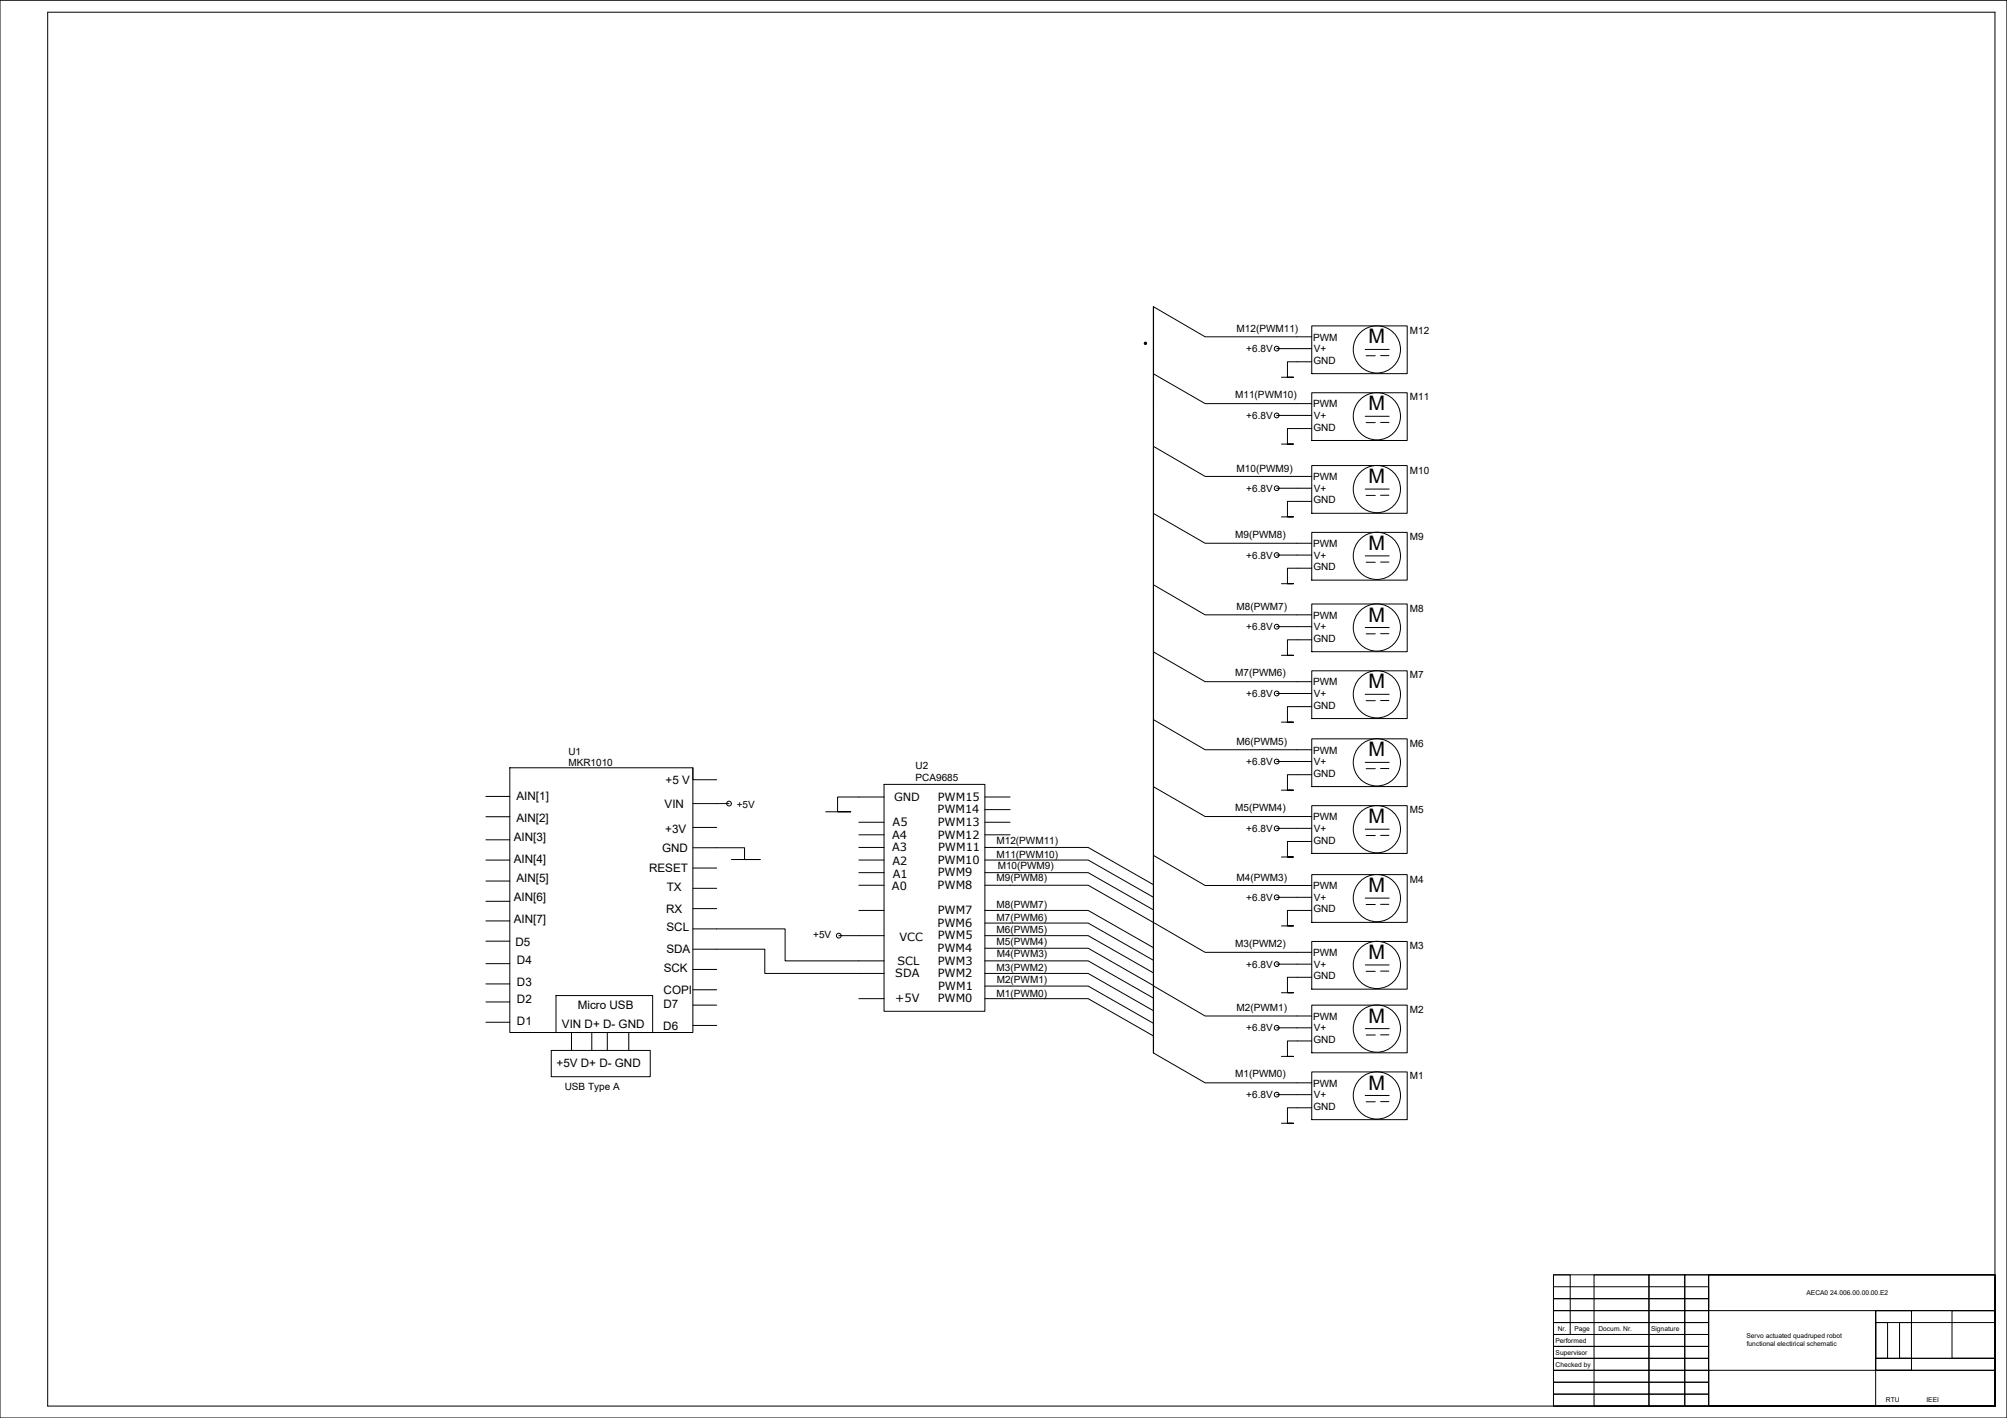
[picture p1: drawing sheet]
<svg xmlns="http://www.w3.org/2000/svg" width="841mm" height="594mm" viewBox="0 0 841 594" stroke-linecap="round" stroke-linejoin="round" font-family="sans-serif">
<!-- layer: 0 -->
<g fill="none" stroke="#000" stroke-width=".42">
<path d="M0 .1h841v594h-841zM20 5.1h816v584h-816zM483.3 128.5l21.7 12.6h44.7M549.7 136.5h40v20h-40zM479.9 143.8l.2 .1zM483.3 156.6l21.7 12.5h44.7M535 146.1h14.7M549.7 151.6h-10.2v6.4h2.5h-5M572.1 146.4h10M572.5 149h3.8M578.5 149h3.5M535 174h14.7"/>
<path d="M549.7 164.5h40v20h-40zM549.7 179.5h-10.2v6.5h2.5h-5M572.1 174.4h10M572.5 177.1h3.8M578.5 177h3.5M483.3 187l21.7 12.6h44.7M549.7 195h40v20h-40zM483.3 215.1l21.7 12.5h44.7M535 204.5h14.7M549.7 210.1h-10.2v6.4h2.5h-5M572.1 204.9h10M572.5 207.6h3.8"/>
<path d="M578.5 207.5h3.5M535 232.6h14.7M549.7 223h40v20h-40zM549.7 238.1h-10.2v6.5h2.5h-5M572.1 232.9h10M572.5 235.6h3.8M578.5 235.5h3.5M483.3 245l21.7 12.6h44.7M549.7 253h40v20h-40zM483.3 273.1l21.7 12.5h44.7M535 262.5h14.7M549.7 268h-10.2v6.5h2.5h-5"/>
<path d="M572.1 262.9h10M572.5 265.5h3.8M578.5 265.5h3.5M535 290.5h14.7M549.7 281h40v20h-40zM549.7 296.1h-10.2v6.4h2.5h-5M572.1 290.9h10M572.5 293.6h3.8M578.5 293.5h3.5M483.3 301.5l21.7 12.6h44.7M535 319h14.7M549.7 309.5h40v20h-40z"/>
<path d="M572.1 319.4h10M203.6 333.7h10M213.6 321.7h76.7v110.9h-76.7zM290.3 321.7v5h10M290.3 336.7h15.2M370.5 328.6h42.2v95.1h-42.2zM370.5 333.9h-19.5v6.2h5.5h-10.5M412.7 333.9h10.6M412.7 339.2h10.6M483.3 329.6l21.7 12.5h44.7M549.7 337.5h40v20h-40zM549.7 324.6h-10.2v6.4h2.5h-5"/>
<path d="M572.5 322h3.8M578.5 322h3.5M203.6 342.2h10M203.6 351.8h10M290.3 355.2h21.7v4.9h6.5h-12M290.3 346.7h10M359.9 355h10.6M359.9 349.8h10.6M359.9 344.5h10.6M412.7 355h43.3l27.3 15.6M412.7 349.8h10.6M412.7 344.5h10.6"/>
<path d="M483.3 358.4l21.7 12.6h44.7M535 347h14.7M549.7 352.5h-10.2v6.5h2.5h-5M572.1 347.4h10M572.5 350h3.8M578.5 350h3.5M203.6 360.3h10M203.6 377.6h10M203.6 369.1h10M290.3 363.7h10M290.3 372.2h10M359.9 370.9h10.6"/>
<path d="M359.9 365.6h10.6M359.9 360.3h10.6M412.7 370.9h43.3l49 28.1h44.7M412.7 365.6h43.3l27.3 15.6M412.7 360.3h43.3l27.3 15.6M535 375.9h14.7M549.7 366.4h40v20h-40zM572.1 376.3h10M572.5 378.9h3.8M578.5 378.9h3.5M203.6 394.3h10M203.6 385.8h10"/>
<path d="M290.3 389.2h38.7v13.4h41.5M290.3 397.7h30.2v10.1h50M290.3 380.7h10M351.5 392h19M359.9 381.4h10.6M412.7 397.3h43.3l27.3 15.6M412.7 392h43.3l27.3 15.6M412.7 386.7h43.3l27.3 15.6M412.7 381.4h43.3l27.3 15.6M549.7 394.4h40v20h-40zM549.7 381.4h-10.2v6.5h2.5h-5M203.6 412.2h10"/>
<path d="M203.6 403.7h10M203.6 419.8h10M233 417.1h40.5v15.5h-40.5zM290.3 406.2h10M290.3 414.7h10M359.9 418.4h10.6M412.7 418.4h43.3l27.3 15.6M412.7 413.1h43.3l27.3 15.6M412.7 407.8h43.3l27.3 15.7M412.7 402.6h43.3l27.3 15.6M483.3 413l21.7 12.7h44.7M535 403.9h14.7"/>
<path d="M549.7 409.4h-10.2v6.5h2.5h-5M572.1 404.3h10M572.5 406.9h3.8M578.5 406.9h3.5M203.6 428.3h10M239.5 432.6v7.5M248 432.6v7.5M254.5 432.6v7.5M263.5 432.6v7.5M290.3 421.1h10M290.3 429.6h10M535 430.6h14.7"/>
<path d="M549.7 421.1h40v20h-40zM549.7 436.1h-10.2v6.5h2.5h-5M572.1 430.9h10M572.5 433.6h3.8M578.5 433.5h3.5M231 440.1h41.5v11h-41.5zM483.3 441.1l21.7 12.6h44.7M535 458.6h14.7M549.7 449.1h40v20h-40zM572.1 458.9h10M549.7 464.1h-10.2v6.5h2.5h-5M572.5 461.6h3.8"/>
<path d="M578.5 461.5h3.5M651 534.1h185v55v-15h-120v15h120v-55h-120v55h120h-185zM651 539.1h65v5h-65zM651 534.1h7v25h-7zM668 534.1h23v55h-23zM691 534.1h15v55h-15zM706 534.1h10v55h-10zM716 534.1h120v15h-120zM651 559.1h65v5h-65zM651 554.1h65v5h-65zM651 549.1h65v5h-65zM651 544.1h65v5h-65z"/>
<path d="M786 554.1h50v15h-50zM786 549.1h15v25h-15zM786 554.1h5v15h-5zM786 549.1h50v40h-50zM786 549.1v5M796 554.1h5v15h-5zM818 549.1h18v20h-18zM651 579.1h65v5h-65zM651 574.1h65v5h-65zM651 569.1h65v5h-65zM651 564.1h65v5h-65zM786 569.1h50v5h-50z"/>
<path d="M651 584.1h65v5h-65z"/>
<circle cx="480" cy="143.8" r=".24"/>
<circle cx="480" cy="143.8" r=".5"/>
<circle cx="535" cy="146.1" r="1"/>
<circle cx="577" cy="146.4" r="9.9"/>
<circle cx="535" cy="174" r="1"/>
<circle cx="577" cy="174.4" r="9.9"/>
<circle cx="535" cy="204.5" r="1"/>
<circle cx="577" cy="204.9" r="9.9"/>
<circle cx="535" cy="232.6" r="1"/>
<circle cx="577" cy="232.9" r="9.9"/>
<circle cx="535" cy="262.5" r="1"/>
<circle cx="577" cy="262.9" r="9.9"/>
<circle cx="535" cy="290.5" r="1"/>
<circle cx="577" cy="290.9" r="9.9"/>
<circle cx="535" cy="319" r="1"/>
<circle cx="577" cy="319.4" r="9.9"/>
<circle cx="305.5" cy="336.7" r="1"/>
<circle cx="535" cy="347" r="1"/>
<circle cx="577" cy="347.4" r="9.9"/>
<circle cx="535" cy="375.9" r="1"/>
<circle cx="577" cy="376.3" r="9.9"/>
<circle cx="351.5" cy="392" r="1"/>
<circle cx="535" cy="403.9" r="1"/>
<circle cx="577" cy="404.3" r="9.9"/>
<circle cx="535" cy="430.6" r="1"/>
<circle cx="577" cy="430.9" r="9.9"/>
<circle cx="535" cy="458.6" r="1"/>
<circle cx="577" cy="458.9" r="9.9"/>
</g>
<path d="M483.3 128.5v312.6" fill="none" stroke="#000" stroke-width=".51"/>
<g font-size="8.4">
<text x="573.4" y="143.9">M</text>
<text x="573.4" y="171.9">M</text>
<text x="573.4" y="202.4">M</text>
<text x="573.4" y="230.4">M</text>
<text x="573.4" y="260.4">M</text>
<text x="573.4" y="288.4">M</text>
<text x="573.4" y="316.9">M</text>
<text x="573.4" y="344.9">M</text>
<text x="573.4" y="373.8">M</text>
<text x="573.4" y="401.8">M</text>
<text x="573.4" y="428.4">M</text>
<text x="573.4" y="456.5">M</text>
</g>
<g font-size="4.9">
<text x="278.9" y="328.6">+5 V</text>
<text x="216.5" y="335.2">AIN[1]</text>
<text x="278.5" y="338.6">VIN</text>
<text x="216.4" y="344.5">AIN[2]</text>
<text x="215.3" y="352.2">AIN[3]</text>
<text x="278.8" y="348.8">+3V</text>
<text x="277.5" y="357.1">GND</text>
<text x="215.3" y="361.4">AIN[4]</text>
<text x="272" y="365.2">RESET</text>
<text x="216.4" y="369.6">AIN[5]</text>
<text x="215.3" y="377.4">AIN[6]</text>
<text x="279.4" y="373.2">TX</text>
<text x="279.1" y="382.4">RX</text>
<text x="215.3" y="386.6">AIN[7]</text>
<text x="279.3" y="390.2">SCL</text>
<text x="216" y="396.2">D5</text>
<text x="279.3" y="399.5">SDA</text>
<text x="216.6" y="404">D4</text>
<text x="278.2" y="407.2">SCK</text>
<text x="216.6" y="413.2">D3</text>
<text x="278.1" y="416.4">COPI</text>
<text x="216.6" y="420">D2</text>
<text x="242.1" y="422.6">Micro USB</text>
<text x="278" y="422.1">D7</text>
<text x="216.6" y="429.3">D1</text>
<text x="235.5" y="430.6">VIN D+ D- GND</text>
<text x="278" y="431.3">D6</text>
<text x="233.2" y="447.2">+5V D+ D- GND</text>
</g>
<g font-size="4.8">
<text x="374.6" y="335.4">GND</text>
<text x="393" y="335.4">PWM15</text>
<text x="392.9" y="340.7">PWM14</text>
<text x="374" y="346">A5</text>
<text x="393" y="346">PWM13</text>
<text x="373.8" y="351.4">A4</text>
<text x="392.9" y="351.3">PWM12</text>
<text x="373.8" y="356.7">A3</text>
<text x="393.1" y="356.6">PWM11</text>
<text x="374" y="362.3">A2</text>
<text x="392.9" y="361.9">PWM10</text>
<text x="374.1" y="367.7">A1</text>
<text x="392.9" y="367.1">PWM9</text>
<text x="373.8" y="372.9">A0</text>
<text x="392.9" y="372.4">PWM8</text>
<text x="392.9" y="383">PWM7</text>
<text x="392.9" y="388.3">PWM6</text>
<text x="376.9" y="394.1">VCC</text>
<text x="393" y="393.5">PWM5</text>
<text x="392.9" y="398.8">PWM4</text>
<text x="376" y="404.1">SCL</text>
<text x="393" y="404.1">PWM3</text>
<text x="375.2" y="409.4">SDA</text>
<text x="392.9" y="409.4">PWM2</text>
<text x="375.2" y="419.9">+5V</text>
<text x="392.9" y="419.9">PWM0</text>
<text x="393.1" y="414.7">PWM1</text>
</g>
<g font-size="4.2">
<text x="518.2" y="139.2">M12(PWM11)</text>
<text x="550.3" y="142.7">PWM</text>
<text x="590.8" y="140.1">M12</text>
<text x="522.2" y="147.6">+6.8V</text>
<text x="550.6" y="147.5">V+</text>
<text x="550.4" y="152.4">GND</text>
<text x="517.6" y="166.8">M11(PWM10)</text>
<text x="590.8" y="167.5">M11</text>
<text x="550.3" y="170.7">PWM</text>
<text x="522.2" y="175.5">+6.8V</text>
<text x="550.6" y="175.5">V+</text>
<text x="550.4" y="180.4">GND</text>
<text x="518.2" y="197.7">M10(PWM9)</text>
<text x="550.3" y="201.2">PWM</text>
<text x="590.8" y="198.5">M10</text>
<text x="522.2" y="206.1">+6.8V</text>
<text x="550.6" y="206">V+</text>
<text x="550.4" y="210.9">GND</text>
<text x="517.6" y="225.3">M9(PWM8)</text>
<text x="590.8" y="226.1">M9</text>
<text x="550.3" y="229.2">PWM</text>
<text x="522.2" y="234.1">+6.8V</text>
<text x="550.4" y="238.9">GND</text>
<text x="550.6" y="234">V+</text>
<text x="518.2" y="255.7">M8(PWM7)</text>
<text x="590.8" y="256.5">M8</text>
<text x="550.3" y="259.2">PWM</text>
<text x="522.2" y="264">+6.8V</text>
<text x="550.4" y="268.9">GND</text>
<text x="550.6" y="264">V+</text>
<text x="517.6" y="283.3">M7(PWM6)</text>
<text x="550.3" y="287.2">PWM</text>
<text x="590.8" y="284">M7</text>
<text x="522.2" y="292.1">+6.8V</text>
<text x="550.6" y="292">V+</text>
<text x="550.4" y="296.9">GND</text>
<text x="238.2" y="316.1">U1</text>
<text x="518.2" y="312.2">M6(PWM5)</text>
<text x="550.3" y="315.7">PWM</text>
<text x="590.8" y="313">M6</text>
<text x="238.2" y="321.1">MKR1010</text>
<text x="383.7" y="322.1">U2</text>
<text x="522.2" y="320.6">+6.8V</text>
<text x="550.6" y="320.5">V+</text>
<text x="383.7" y="327.2">PCA9685</text>
<text x="550.4" y="325.4">GND</text>
<text x="308.8" y="338.6">+5V</text>
<text x="517.6" y="339.8">M5(PWM4)</text>
<text x="590.8" y="340.5">M5</text>
<text x="550.3" y="343.7">PWM</text>
<text x="417.6" y="353.8">M12(PWM11)</text>
<text x="522.2" y="348.5">+6.8V</text>
<text x="550.4" y="353.4">GND</text>
<text x="550.6" y="348.5">V+</text>
<text x="417.6" y="359.3">M11(PWM10)</text>
<text x="418.1" y="364.3">M10(PWM9)</text>
<text x="417.6" y="369.3">M9(PWM8)</text>
<text x="518.2" y="369.1">M4(PWM3)</text>
<text x="590.8" y="369.9">M4</text>
<text x="522.2" y="377.4">+6.8V</text>
<text x="550.3" y="372.6">PWM</text>
<text x="550.6" y="377.4">V+</text>
<text x="417.6" y="380.3">M8(PWM7)</text>
<text x="550.4" y="382.3">GND</text>
<text x="417.6" y="385.8">M7(PWM6)</text>
<text x="340.8" y="393.1">+5V</text>
<text x="417.6" y="395.7">M5(PWM4)</text>
<text x="417.6" y="390.8">M6(PWM5)</text>
<text x="417.7" y="401.1">M4(PWM3)</text>
<text x="517.6" y="396.6">M3(PWM2)</text>
<text x="550.3" y="400.6">PWM</text>
<text x="590.8" y="397.4">M3</text>
<text x="417.6" y="406.6">M3(PWM2)</text>
<text x="522.2" y="405.4">+6.8V</text>
<text x="550.6" y="405.4">V+</text>
<text x="417.7" y="411.7">M2(PWM1)</text>
<text x="550.4" y="410.3">GND</text>
<text x="417.6" y="417.8">M1(PWM0)</text>
<text x="518.2" y="423.7">M2(PWM1)</text>
<text x="590.8" y="424.6">M2</text>
<text x="550.3" y="427.2">PWM</text>
<text x="522.2" y="432.1">+6.8V</text>
<text x="550.4" y="437">GND</text>
<text x="550.6" y="432.1">V+</text>
<text x="517.6" y="451.3">M1(PWM0)</text>
<text x="550.3" y="455.2">PWM</text>
<text x="590.8" y="452.1">M1</text>
<text x="236.7" y="456.6">USB Type A</text>
<text x="522.2" y="460.1">+6.8V</text>
<text x="550.6" y="460.1">V+</text>
<text x="550.4" y="465">GND</text>
</g>
<g font-size="2.8">
<text x="757" y="542.6">AECA0 24.006.00.00.00.E2</text>
<text x="652.8" y="557.6">Nr.</text>
<text x="659.8" y="557.6">Page</text>
<text x="669.8" y="557.6">Docum. Nr.</text>
<text x="691.9" y="557.8">Signature</text>
<text x="651.8" y="562.6">Performed</text>
<text x="731.9" y="560.6">Servo actuated quadruped robot</text>
<text x="732" y="564">functional electirical schematic</text>
<text x="651.9" y="567.6">Supervisor</text>
<text x="651.8" y="572.6">Checked by</text>
<text x="790.3" y="587.6">RTU</text>
<text x="807.2" y="587.6">IEEI</text>
</g>
</svg>
